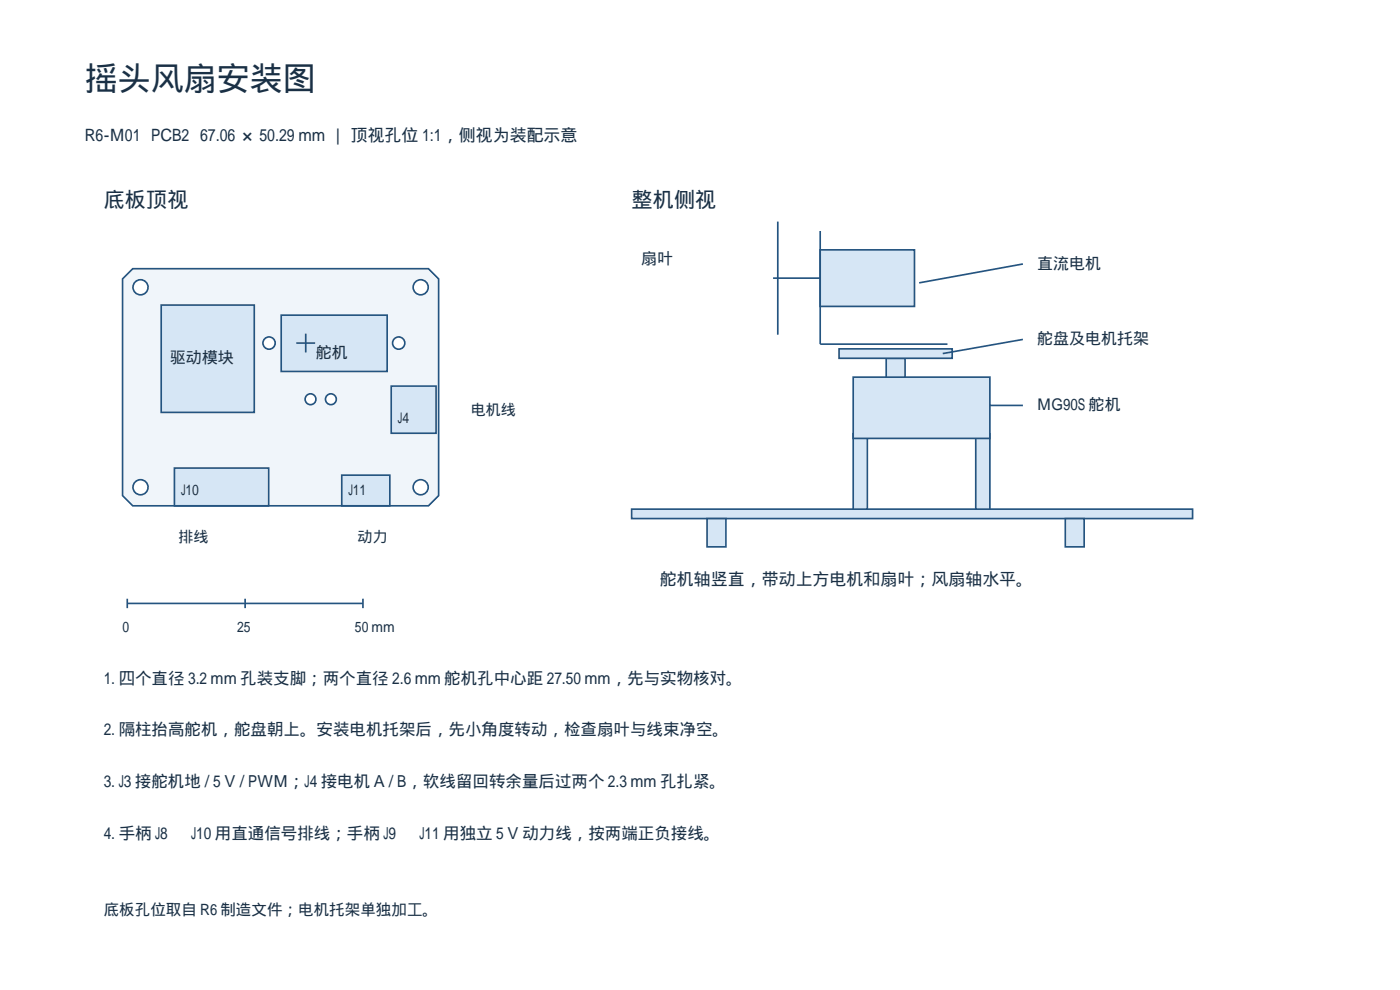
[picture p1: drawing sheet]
<svg xmlns="http://www.w3.org/2000/svg" width="297mm" height="210mm" viewBox="0 0 297 210" stroke-linecap="round" stroke-linejoin="round" font-family="sans-serif">
<path d="M26 59.2l2.2-2.2h62.7l2.2 2.2v45.9l-2.2 2.2h-62.7l-2.2-2.2z" fill-rule="evenodd" fill="#f0f5fa" stroke="#245480" stroke-width=".35"/>
<g fill="#fff" stroke="#245480" stroke-width=".35">
<circle cx="29.8" cy="60.9" r="1.6"/>
<circle cx="89.2" cy="60.9" r="1.6"/>
<circle cx="29.8" cy="103.4" r="1.6"/>
<circle cx="89.2" cy="103.4" r="1.6"/>
<circle cx="57.1" cy="72.8" r="1.3"/>
<circle cx="84.6" cy="72.8" r="1.3"/>
<circle cx="65.9" cy="84.7" r="1.15"/>
<circle cx="70.2" cy="84.7" r="1.15"/>
</g>
<g fill="#d6e6f5" stroke="#245480" stroke-width=".35">
<path d="M59.7 66.8h22.4v12h-22.4z" fill-rule="evenodd"/>
<path d="M34.2 64.7h19.7v22.8h-19.7z" fill-rule="evenodd"/>
</g>
<path d="M62.9 72.8h4M64.9 70.8v4" fill="none" stroke="#245480" stroke-width=".35"/>
<g fill="#d6e6f5" stroke="#245480" stroke-width=".35">
<path d="M37 99.3h20v8h-20z" fill-rule="evenodd"/>
<path d="M72.5 100.8h10.2v6.5h-10.2z" fill-rule="evenodd"/>
<path d="M83 81.9h9.5v10h-9.5z" fill-rule="evenodd"/>
</g>
<path d="M27 128h50M27 127v2M52 127v2M77 127v2" fill="none" stroke="#245480" stroke-width=".35"/>
<g fill="#d6e6f5" stroke="#245480" stroke-width=".35">
<path d="M134 108h119v2h-119z" fill-rule="evenodd"/>
<path d="M150 110h4v6h-4z" fill-rule="evenodd"/>
<path d="M226 110h4v6h-4z" fill-rule="evenodd"/>
<path d="M181 92h3v16h-3z" fill-rule="evenodd"/>
<path d="M207 92h3v16h-3z" fill-rule="evenodd"/>
<path d="M181 80h29v13h-29z" fill-rule="evenodd"/>
<path d="M188 76h4v4h-4z" fill-rule="evenodd"/>
<path d="M178 74h24v2h-24z" fill-rule="evenodd"/>
</g>
<path d="M174 49v24h27" fill="none" stroke="#245480" stroke-width=".35"/>
<path d="M174 53h20v12h-20z" fill-rule="evenodd" fill="#d6e6f5" stroke="#245480" stroke-width=".35"/>
<path d="M164 59h10M165 47v24M217 56l-22 4M217 72l-17 3M210 86h7" fill="none" stroke="#245480" stroke-width=".35"/>
<text font-size="7" fill="#1a3045" x="18" y="19">摇头风扇安装图</text>
<g font-size="4.5" fill="#1a3045">
<text x="22" y="44">底板顶视</text>
<text x="134" y="44">整机侧视</text>
</g>
<g font-size="3.6" fill="#1a3045">
<text x="18" y="30">R6-M01 PCB2 67.06 × 50.29 mm | 顶视孔位 1:1，侧视为装配示意</text>
<text x="140" y="124">舵机轴竖直，带动上方电机和扇叶；风扇轴水平。</text>
</g>
<g font-size="3.5" fill="#1a3045">
<text x="22" y="145">1. 四个直径 3.2 mm 孔装支脚；两个直径 2.6 mm 舵机孔中心距 27.50 mm，先与实物核对。</text>
<text x="22" y="156">2. 隔柱抬高舵机，舵盘朝上。安装电机托架后，先小角度转动，检查扇叶与线束净空。</text>
<text x="22" y="167">3. J3 接舵机地 / 5 V / PWM；J4 接电机 A / B，软线留回转余量后过两个 2.3 mm 孔扎紧。</text>
<text x="22" y="178">4. 手柄 J8 → J10 用直通信号排线；手柄 J9 → J11 用独立 5 V 动力线，按两端正负接线。</text>
</g>
<g font-size="3.4" fill="#1a3045">
<text x="136" y="56">扇叶</text>
<text x="220" y="57">直流电机</text>
<text x="36" y="77">驱动模块</text>
<text x="67" y="76">舵机</text>
<text x="220" y="73">舵盘及电机托架</text>
<text x="220" y="87">MG90S 舵机</text>
</g>
<text font-size="3.3" fill="#1a3045" x="22" y="194">底板孔位取自 R6 制造文件；电机托架单独加工。</text>
<g font-size="3.2" fill="#1a3045">
<text x="96" y="88">← 电机线</text>
<text x="34" y="115">↑ 排线</text>
<text x="72" y="115">↑ 动力</text>
</g>
<g font-size="3.1" fill="#1a3045">
<text x="84.4" y="89.7">J4</text>
<text x="38.4" y="105.1">J10</text>
<text x="73.9" y="105.1">J11</text>
<text x="50.3" y="134">25</text>
<text x="75.3" y="134">50 mm</text>
</g>
</svg>
